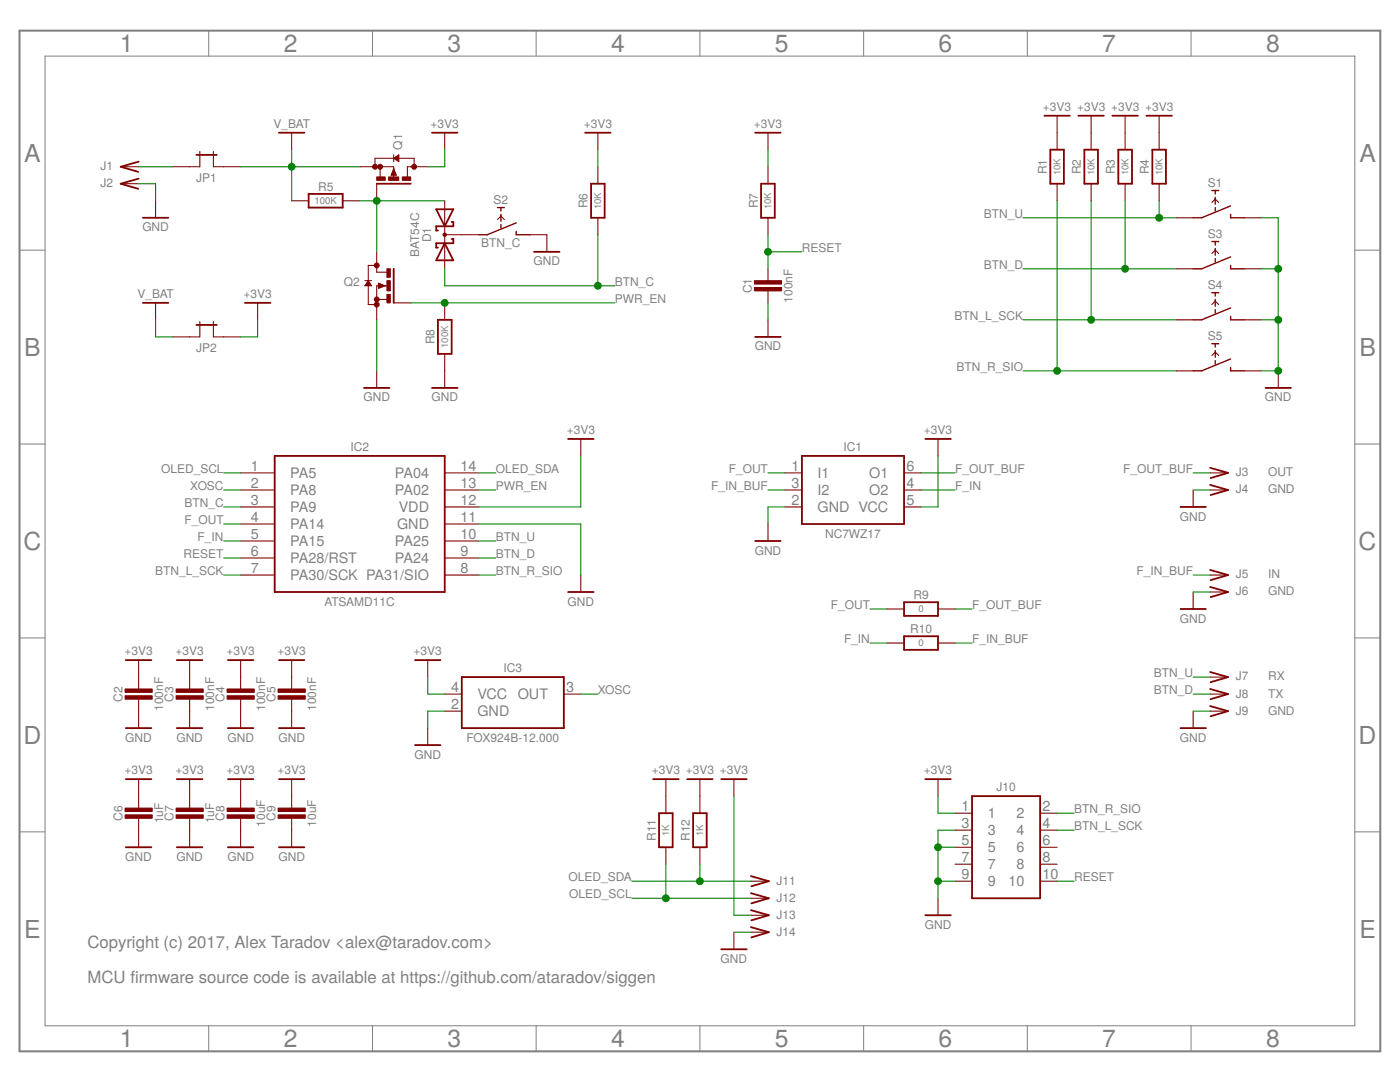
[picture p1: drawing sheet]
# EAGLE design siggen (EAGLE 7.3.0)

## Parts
C1  100nF  C-0603  [SMD0603]
C2  100nF  C-0603  [SMD0603]
C3  100nF  C-0603  [SMD0603]
C4  100nF  C-0603  [SMD0603]
C5  100nF  C-0603  [SMD0603]
C6  1uF  C-0603  [SMD0603]
C7  1uF  C-0603  [SMD0603]
C8  10uF  C-0805  [SMD0805]
C9  10uF  C-0805  [SMD0805]
D1  BAT54C  [SOT23]
IC1  NC7WZ17  [SC70]
IC2  ATSAMD11C  [SO-14]
IC3  FOX924B-12.000  OSC-CTS406  [CTS406]
J1  CONN-SINGLE-TH  [PIN-TH]
J2  CONN-SINGLE-TH  [PIN-TH]
J3  OUT  CONN-SINGLE-TH  [PIN-TH]
J4  GND  CONN-SINGLE-TH  [PIN-TH]
J5  IN  CONN-SINGLE-TH  [PIN-TH]
J6  GND  CONN-SINGLE-TH  [PIN-TH]
J7  RX  CONN-SINGLE-TH  [PIN-TH]
J8  TX  CONN-SINGLE-TH  [PIN-TH]
J9  GND  CONN-SINGLE-TH  [PIN-TH]
J10  HEADER-5X2-TH-1.27  [HEADER-5X2-1.27MM]
J11  CONN-SINGLE-TH  [PIN-TH]
J12  CONN-SINGLE-TH  [PIN-TH]
J13  CONN-SINGLE-TH  [PIN-TH]
J14  CONN-SINGLE-TH  [PIN-TH]
JP1  JUMPER-TH-TH  [JUMPER-TH]
JP2  JUMPER-TH-TH  [JUMPER-TH]
Q1  P-MOSFET  [SOT23]
Q2  N-MOSFET  [SOT23]
R1  10K  R-0603  [SMD0603]
R2  10K  R-0603  [SMD0603]
R3  10K  R-0603  [SMD0603]
R4  10K  R-0603  [SMD0603]
R5  100K  R-0603  [SMD0603]
R6  10K  R-0603  [SMD0603]
R7  10K  R-0603  [SMD0603]
R8  100K  R-0603  [SMD0603]
R9  0  R-0603  [SMD0603]
R10  0  R-0603  [SMD0603]
R11  1K  R-0603  [SMD0603]
R12  1K  R-0603  [SMD0603]
S1  TACT_SWITCH_6MM-SMD  [TACT-SMD-6MM]
S2  BTN_C  TACT_SWITCH_6MM-SMD  [TACT-SMD-6MM]
S3  TACT_SWITCH_6MM-SMD  [TACT-SMD-6MM]
S4  TACT_SWITCH_6MM-SMD  [TACT-SMD-6MM]
S5  TACT_SWITCH_6MM-SMD  [TACT-SMD-6MM]

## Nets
+3V3: C2.2 C3.2 C4.2 C5.2 C6.2 C7.2 C8.2 C9.2 IC1.5(VCC) IC2.12(VDD) IC3.4(VCC) J10.1 J13.1 JP2.2 Q1.3(D) R1.2 R2.2 R3.2 R4.2 R6.2 R7.2 R11.2 R12.2
BTN_C: D1.1(A1) IC2.3(PA9) R6.1
BTN_D: IC2.9(PA24) J8.1 R3.1 S3.1 S3.2
BTN_L_SCK: IC2.7(PA30/SCK) J10.4 R2.1 S4.1 S4.2
BTN_R_SIO: IC2.8(PA31/SIO) J10.2 R1.1 S5.1 S5.2
BTN_U: IC2.10(PA25) J7.1 R4.1 S1.1 S1.2
F_IN: IC1.4(O2) IC2.5(PA15) R10.1
F_IN_BUF: IC1.3(I2) J5.1 R10.2
F_OUT: IC1.1(I1) IC2.4(PA14) R9.1
F_OUT_BUF: IC1.6(O1) J3.1 R9.2
GND: C1.1 C2.1 C3.1 C4.1 C5.1 C6.1 C7.1 C8.1 C9.1 IC1.2(GND) IC2.11(GND) IC3.2(GND) J2.1 J4.1 J6.1 J9.1 J10.3 J10.5 J10.9 J14.1 Q2.2(S) R8.1 S1.3 S1.4 S2.3 S2.4 S3.3 S3.4 S4.3 S4.4 S5.3 S5.4
N$1: D1.2(A2) Q1.1(G) Q2.3(D) R5.2
N$2: D1.3(CC) S2.1 S2.2
N$3: J1.1 JP1.1
OLED_SCL: IC2.1(PA5) J12.1 R11.1
OLED_SDA: IC2.14(PA04) J11.1 R12.1
PWR_EN: IC2.13(PA02) Q2.1(G) R8.2
RESET: C1.2 IC2.6(PA28/RST) J10.10 R7.1
V_BAT: JP1.2 JP2.1 Q1.2(S) R5.1
XOSC: IC2.2(PA8) IC3.3(OUT)
Unconnected: J10.6 J10.7 J10.8

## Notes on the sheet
- Copyright (c) 2017, Alex Taradov <alex@taradov.com>
  
  MCU firmware source code is available at https://github.com/ataradov/siggen
